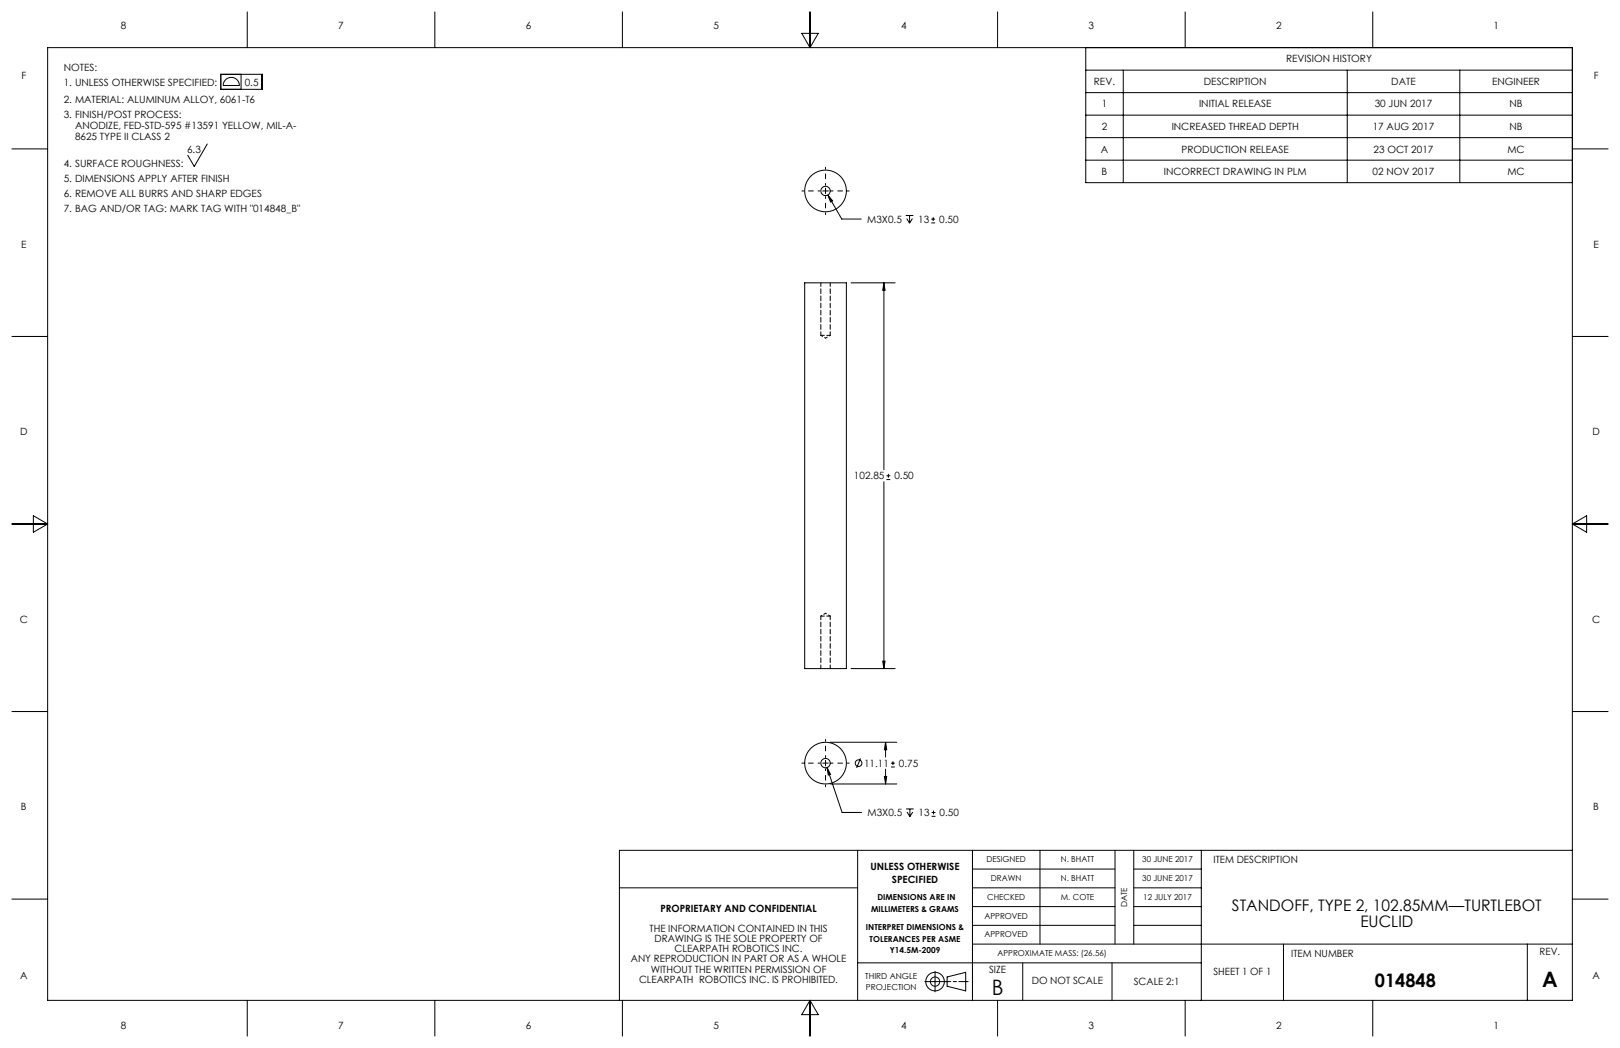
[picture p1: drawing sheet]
<svg xmlns="http://www.w3.org/2000/svg" width="432mm" height="279mm" viewBox="0 0 432 279" stroke-linecap="round" stroke-linejoin="round" font-family="sans-serif">
<g fill="none" stroke="#000" stroke-width=".27">
<path d="M12.7 12.7h406.4v254h-406.4zM58.9 19.8h11v4h-11zM64.3 19.8v4M65.9 3.2v9.5M115.9 3.2v9.5M165.9 3.2v9.5M213.7 8.9h4.4l-2.2 3.8zM215.9 3.2v9.5M265.9 3.2v9.5M289.4 12.7v36h129.7M289.4 18.7h129.7M299.4 18.7v30"/>
<path d="M315.9 3.2v9.5M359.1 18.7v30M365.9 3.2v9.5M389.1 18.7v30M3.2 39.7h9.5M55.2 38.4l-3.4 6-1.8-3M60.1 21.3a2.16 2.16 0 0 1 2.4-.5 2.16 2.16 0 0 1 1.3 2h-4.3l.2-.8zM289.4 30.7h129.7M289.4 36.7h129.7M289.4 24.7h129.7M419.1 39.7h9.5M219.3 50.9h1.5"/>
<path d="M220 50.2v1.5M220.7 52l3.7 6.4h5.2M220.7 52l1.2 1.6-.5 .3zM241.4 57.5h2.1M241.7 58.3l.7 1.2M242.4 57.5v2M243.2 58.3l-.8 1.2M248.2 59.4h1M248.2 58.4h1M248.7 57.9v1M289.4 42.7h129.7M214.5 75.4h11.1v102.9h-11.1z"/>
<path d="M226.8 75.4h11.8M235.6 75.4v49.8M235.6 75.4l.3 2h-.6zM3.2 89.7h9.5M419.1 89.7h9.5M3.2 139.7h9.5M8.9 137.5l3.8 2.2-3.8 2.2zM235.6 128.4v49.9M236.3 127.9h1M236.3 126.8h1M236.8 126.3v1.1M419.1 139.7h9.5"/>
<path d="M419.1 139.7l3.8-2.2v4.4zM226.8 178.3h11.8M235.3 176.3h.6l-.3 2zM3.2 189.7h9.5M221.3 197.9h17.7M236 197.9v3.9M236 197.9l.3 2h-.6zM419.1 189.7h9.5M219.3 203.5h1.5M220 202.7v1.5M220.4 204.6l4.1 12h5.2M220.4 204.6l1 1.8-.6 .2z"/>
<path d="M221.3 209h17.7M229.4 202.2l-1.1 2.5M235.7 207h.6l-.3 2zM236 205.1v3.9M237.5 204.5h1M237.5 203.5h1M238 203v1M241.5 215.7h2M241.8 216.5l.7 1.2M242.5 215.7v2M243.3 216.5l-.8 1.2M248.3 217.6h1"/>
<path d="M248.3 216.6h1M248.8 216.1v1M3.2 239.7h9.5M165.1 236.7h63.5M228.6 226.7v40M259.2 236.7h38M259.2 231.7h38M259.2 226.7v40M277.2 226.7v25M297.2 226.7v25M302.2 236.7h18M302.2 231.7h18"/>
<path d="M302.2 226.7v25M320.2 226.7v40M419.1 239.7h9.5M419.1 226.7h-254v40M228.6 256.7h91.6M249.2 259v5.4M259.2 241.7h38M259.2 246.7h38M259.2 251.7h159.9M272.6 256.7v10M296.4 256.7v10M302.2 241.7h18"/>
<path d="M302.2 246.7h18M342.1 251.7v15M407.1 251.7v15M65.9 266.7v9.5M115.9 266.7v9.5M165.9 266.7v9.5M215.9 266.7v9.5M215.9 266.7l2.2 3.8h-4.4zM246.5 261.7h6.9M252.4 260.5l5-1.3v5l-5-1.3zM254.1 261.7h.9M255.6 261.7h2.4"/>
<path d="M265.9 266.7v9.5M315.9 266.7v9.5M365.9 266.7v9.5"/>
<circle cx="220" cy="50.9" r="1.25"/>
<circle cx="220" cy="50.9" r="5.6"/>
<circle cx="220" cy="203.5" r="5.6"/>
<circle cx="220" cy="203.5" r="1.25"/>
<circle cx="228.8" cy="203.5" r=".89"/>
<circle cx="249.2" cy="261.7" r="1.24"/>
<circle cx="249.2" cy="261.7" r="2.47"/>
</g>
<path d="M218.5 50.9h-4.8M220 49.4v-4.8M220 52.4v4.8M221.5 50.9h4.8M218.5 203.5h-4.8M220 202v-4.9M220 205v4.8M221.5 203.5h4.8" fill="none" stroke="#000" stroke-width=".27" stroke-dasharray="15.2 1.3 1.3 1.3" stroke-dashoffset="14.7"/>
<path d="M235.3 176.3h.6l-.3 2zM235.6 75.4l.3 2h-.6zM220.7 52l.7 1.9 .5-.3zM236 197.9l.3 2h-.6zM235.7 207h.6l-.3 2zM220.4 204.6l.4 2 .6-.2z" fill="#000"/>
<path d="M218.8 75.4v14M218.8 89.4h2.5M221.3 89.4v-14M218.8 164.3v14M221.3 164.3h-2.5M221.3 178.3v-14" fill="none" stroke="#000" stroke-width=".27" stroke-dasharray="1.3 .6" stroke-dashoffset=".3"/>
<path d="M218.8 89.4l1.2 .8M220 90.2l1.3-.8M220 163.5l-1.2 .8M221.3 164.3l-1.3-.8" fill="none" stroke="#000" stroke-width=".27" stroke-dasharray="1.3 .6" stroke-dashoffset=".7"/>
<g font-size="5.7">
<text x="411" y="263.2">A</text>
<text x="264.3" y="265.2">B</text>
</g>
<text font-size="4.9" x="366.5" y="263.1">014848</text>
<g font-size="4.2">
<text x="328.4" y="242.9">STANDOFF, TYPE 2, 102.85MM—TURTLEBOT</text>
<text x="362.6" y="247.2">EUCLID</text>
</g>
<g font-size="2.7">
<text x="32.2" y="7.7">8</text>
<text x="90.2" y="7.7">7</text>
<text x="140.2" y="7.7">6</text>
<text x="190.2" y="7.7">5</text>
<text x="240.2" y="7.7">4</text>
<text x="290.2" y="7.7">3</text>
<text x="340.2" y="7.7">2</text>
<text x="398.1" y="7.7">1</text>
<text x="342.8" y="16.7">REVISION HISTORY</text>
<text x="5.7" y="21.2">F</text>
<text x="17" y="18.8">NOTES:</text>
<text x="17" y="22.8">1. UNLESS OTHERWISE SPECIFIED:</text>
<text x="65.2" y="22.8">0.5</text>
<text x="291.6" y="22.7">REV.</text>
<text x="320.9" y="22.7">DESCRIPTION</text>
<text x="370.8" y="22.7">DATE</text>
<text x="397.7" y="22.7">ENGINEER</text>
<text x="424.8" y="21.2">F</text>
<text x="17" y="27.4">2. MATERIAL: ALUMINUM ALLOY, 6061-T6</text>
<text x="293.7" y="28.7">1</text>
<text x="319.6" y="28.7">INITIAL RELEASE</text>
<text x="366.4" y="28.7">30 JUN 2017</text>
<text x="402.3" y="28.7">NB</text>
<text x="17" y="31.4">3. FINISH/POST PROCESS:</text>
<text x="20" y="34.4">ANODIZE, FED-STD-595 #13591 YELLOW, MIL-A-</text>
<text x="293.7" y="34.7">2</text>
<text x="312.3" y="34.7">INCREASED THREAD DEPTH</text>
<text x="365.9" y="34.7">17 AUG 2017</text>
<text x="402.3" y="34.7">NB</text>
<text x="20" y="37.4">8625 TYPE II CLASS 2</text>
<text x="49.9" y="40.8">6.3</text>
<text x="293.4" y="40.7">A</text>
<text x="314.9" y="40.7">PRODUCTION RELEASE</text>
<text x="366.1" y="40.7">23 OCT 2017</text>
<text x="401.8" y="40.7">MC</text>
<text x="17" y="44.4">4. SURFACE ROUGHNESS:</text>
<text x="293.6" y="46.7">B</text>
<text x="310.2" y="46.7">INCORRECT DRAWING IN PLM</text>
<text x="365.8" y="46.7">02 NOV 2017</text>
<text x="401.8" y="46.7">MC</text>
<text x="17" y="48.4">5. DIMENSIONS APPLY AFTER FINISH</text>
<text x="17" y="52.4">6. REMOVE ALL BURRS AND SHARP EDGES</text>
<text x="17" y="56.4">7. BAG AND/OR TAG: MARK TAG WITH &quot;014848_B&quot;</text>
<text x="231.2" y="59.4">M3X0.5</text>
<text x="244.7" y="59.4">13</text>
<text x="250.3" y="59.4">0.50</text>
<text x="5.6" y="66">E</text>
<text x="424.7" y="66">E</text>
<text x="5.4" y="116">D</text>
<text x="424.5" y="116">D</text>
<text x="227.6" y="127.8">102.85</text>
<text x="238.4" y="127.8">0.50</text>
<text x="5.3" y="166">C</text>
<text x="424.4" y="166">C</text>
<text x="230.3" y="204.4">11.11</text>
<text x="239.6" y="204.4">0.75</text>
<text x="5.6" y="216">B</text>
<text x="231.2" y="217.6">M3X0.5</text>
<text x="244.8" y="217.6">13</text>
<text x="250.4" y="217.6">0.50</text>
<text x="424.7" y="216">B</text>
<text x="232" y="231.8">UNLESS OTHERWISE</text>
<text x="323.5" y="230.1">ITEM DESCRIPTION</text>
<text x="237.7" y="235.3">SPECIFIED</text>
<text x="176" y="243">PROPRIETARY AND CONFIDENTIAL</text>
<text x="173.1" y="248.5">THE INFORMATION CONTAINED IN THIS</text>
<text x="174.4" y="251.2">DRAWING IS THE SOLE PROPERTY OF</text>
<text x="168.1" y="256.6">ANY REPRODUCTION IN PART OR AS A WHOLE</text>
<text x="179.8" y="253.9">CLEARPATH ROBOTICS INC.</text>
<text x="344.2" y="255">ITEM NUMBER</text>
<text x="410.4" y="254.5">REV.</text>
<text x="5.4" y="260.9">A</text>
<text x="170.3" y="262">CLEARPATH ROBOTICS INC. IS PROHIBITED.</text>
<text x="173.4" y="259.3">WITHOUT THE WRITTEN PERMISSION OF</text>
<text x="263.7" y="259.5">SIZE</text>
<text x="275" y="262.4">DO NOT SCALE</text>
<text x="302.2" y="262.5">SCALE 2:1</text>
<text x="323.5" y="260">SHEET 1 OF 1</text>
<text x="424.5" y="260.9">A</text>
<text x="32.2" y="274.4">8</text>
<text x="90.2" y="274.4">7</text>
<text x="140.2" y="274.4">6</text>
<text x="190.2" y="274.4">5</text>
<text x="240.2" y="274.4">4</text>
<text x="290.2" y="274.4">3</text>
<text x="340.2" y="274.4">2</text>
<text x="398.1" y="274.4">1</text>
</g>
<g font-size="2.2">
<text x="263" y="229.9">DESIGNED</text>
<text x="282.7" y="229.9">N. BHATT</text>
<text x="304.5" y="229.9">30 JUNE 2017</text>
<text x="263.1" y="239.9">CHECKED</text>
<text x="264.1" y="234.9">DRAWN</text>
<text x="282.7" y="234.9">N. BHATT</text>
<text x="282.8" y="239.9">M. COTE</text>
<text x="304.5" y="234.9">30 JUNE 2017</text>
<text x="304.7" y="239.9">12 JULY 2017</text>
<text x="232.2" y="243.2">MILLIMETERS &amp; GRAMS</text>
<text x="233.9" y="240.1">DIMENSIONS ARE IN</text>
<text x="262.4" y="244.9">APPROVED</text>
<text x="300.4" y="241.8" transform="rotate(-90 300.4 241.8)">DATE</text>
<text x="230.8" y="247.9">INTERPRET DIMENSIONS &amp;</text>
<text x="231.8" y="251">TOLERANCES PER ASME</text>
<text x="262.4" y="249.9">APPROVED</text>
<text x="237.1" y="254.2">Y14.5M-2009</text>
<text x="265.9" y="254.9">APPROXIMATE MASS: (26.56)</text>
<text x="230.6" y="260.9">THIRD ANGLE</text>
<text x="230.8" y="264.1">PROJECTION</text>
</g>
</svg>
